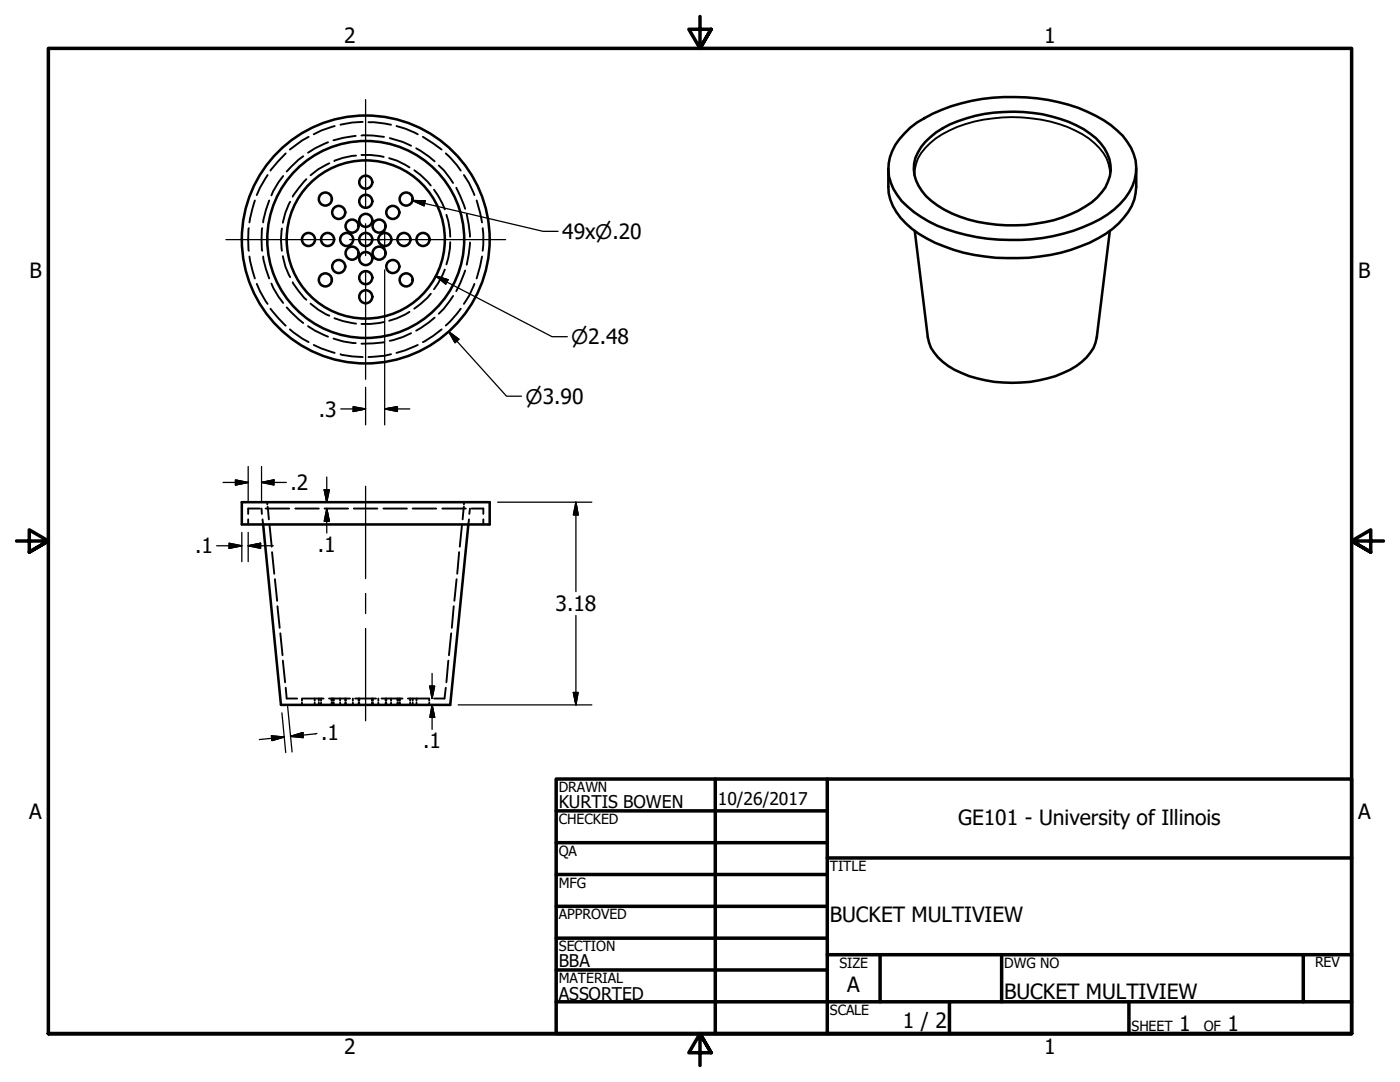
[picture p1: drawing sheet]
<svg xmlns="http://www.w3.org/2000/svg" width="279mm" height="216mm" viewBox="0 0 279 216" stroke-linecap="round" stroke-linejoin="round" font-family="sans-serif">
<!-- layer: Visible (ANSI) -->
<g fill="none" stroke="#000" stroke-width=".51">
<path d="M177.3 33.7v3.6a10.7 10.7 0 0 0 4.7 8.4 32.2 32.2 0 0 0 18.9 5.8 34.4 34.4 0 0 0 19.8-4.8 14.4 14.4 0 0 0 5.7-6.9l.4-2.5v-3.6M180.5 26.6a23.4 23.4 0 0 1 9.3-5.4 40.4 40.4 0 0 1 27.2 1.1 18.2 18.2 0 0 1 8 6 8.9 8.9 0 0 1-.5 11.3 18.9 18.9 0 0 1-8.4 5.7 39.8 39.8 0 0 1-30.7-1.1 17.1 17.1 0 0 1-7.1-6.5 9.1 9.1 0 0 1 2.2-11.1zM184.7 28.3a19.1 19.1 0 0 1 9.9-5.2 31 31 0 0 1 21.7 2.7 10.2 10.2 0 0 1 5.3 7.1 8.5 8.5 0 0 1-3.7 7.5 26 26 0 0 1-15.1 4.6 26 26 0 0 1-16.9-4.9 8 8 0 0 1-3.2-8.6l1.1-2.2zM182.6 46.1l2.6 21.2a9.2 9.2 0 0 0 5.3 6.5 26.8 26.8 0 0 0 23.1 0 10 10 0 0 0 5-5.4l.3-1.1 2.6-21.2M48.3 100.2h49.4v4.4h-49.4zM52.5 104.6l3.6 36.1h33.8l3.6-36.1"/>
<circle cx="64.9" cy="39.7" r="1.3"/>
<circle cx="73" cy="36.4" r="1.3"/>
<circle cx="81.1" cy="39.7" r="1.3"/>
<circle cx="61.6" cy="47.8" r="1.3"/>
<circle cx="64.9" cy="55.8" r="1.3"/>
<circle cx="65.4" cy="47.8" r="1.3"/>
<circle cx="67.6" cy="42.4" r="1.3"/>
<circle cx="67.6" cy="53.2" r="1.3"/>
<circle cx="69.2" cy="47.8" r="1.3"/>
<circle cx="70.3" cy="50.5" r="1.3"/>
<circle cx="70.3" cy="45.1" r="1.3"/>
<circle cx="73" cy="59.2" r="1.3"/>
<circle cx="73" cy="51.6" r="1.3"/>
<circle cx="73" cy="47.8" r="1.3"/>
<circle cx="73" cy="44" r="1.3"/>
<circle cx="73" cy="40.2" r="1.3"/>
<circle cx="73" cy="55.4" r="1.3"/>
<circle cx="73" cy="47.8" r="15.8"/>
<circle cx="73" cy="47.8" r="19.7"/>
<circle cx="73" cy="47.8" r="24.7"/>
<circle cx="75.7" cy="45.1" r="1.3"/>
<circle cx="75.7" cy="50.5" r="1.3"/>
<circle cx="76.8" cy="47.8" r="1.3"/>
<circle cx="78.4" cy="53.2" r="1.3"/>
<circle cx="78.4" cy="42.4" r="1.3"/>
<circle cx="80.6" cy="47.8" r="1.3"/>
<circle cx="81.1" cy="55.8" r="1.3"/>
<circle cx="84.4" cy="47.8" r="1.3"/>
</g>
<!-- layer: Hidden (ANSI) -->
<g fill="none" stroke="#000" stroke-width=".38">
<path d="M53.4 34.9l-1.5 2.6-.7 1.4M56.5 35.1l-.9 1.3-1.4 2.6M57 30.6l-3 3.4M60.5 31.2l-.9 .7-2.4 2.3M61.2 35.8l-1.6 1.8-1.2 1.6M61.6 27.3l-1.3 .7-2.5 1.8M65.5 28.4l-2.6 1.2-1.4 .9M65.7 32.6a13 13 0 0 0-3.7 2.4M66.8 25.1l-2.7 .9-1.5 .8M71 27.1l-2.5 .4-2 .5M71.1 31.1a12.1 12.1 0 0 0-4.4 1M72.1 27.1h2.4l2.1 .2"/>
<path d="M72.1 30.9h1.8l2.7 .4M72.4 24.3l-2.1 .1-2.4 .5M73.5 24.4h1.1l3.4 .5M77.7 31.6l1.5 .5 2.5 1.3M77.8 27.6l2.6 .7 1.6 .8M79.1 25.1l1.7 .6 2.6 1.1M82.7 34l1.2 .9 2.1 2.1M83.1 29.6l2.5 1.6 1.1 1M84.4 27.3l3.7 2.5M86.6 37.8l.8 1.3 1.4 2.7M87.6 33l1 1 1.8 2.5M89 30.6l2.2 2.4 .7 1"/>
<path d="M91.1 37.5l1.7 4.2M92.6 34.9l1 1.6 1.1 2.4M49.7 45.5l-.2 2.3 .2 2.2M49.8 51.2l1.1 4.4M50.9 40l-1.1 4.4M51.2 56.6l.7 1.5 1.5 2.5M52.3 45.5l-.1 2.3 .1 2.2M52.5 51.2l.6 2.5 .6 1.9M53.7 40l-.6 1.8-.6 2.6M54.2 56.6l1.4 2.6 .9 1.3M56.3 45.6a13.1 13.1 0 0 0 0 4.4M56.5 51.1a11.8 11.8 0 0 0 1.4 4.2"/>
<path d="M57.9 40.3a13.1 13.1 0 0 0-1.4 4.1M58.4 56.3a15.8 15.8 0 0 0 2.8 3.5M86 58.6l-2.1 2-1.2 1M88.8 53.8l-1.4 2.7-.8 1.2M89.1 42.9l.4 1.2 .4 3.1M89.9 48.3l-.1 1.3-.7 3.2M90.4 59.1l-1.8 2.5-1 1M92.8 54l-1.7 4.1M93.2 42.7l.6 4.5M93.8 48.4l-.6 4.4M94.7 56.6l-1.1 2.5-1 1.5M95.1 40l1.1 4.4"/>
<path d="M96.2 51.2l-1.1 4.4M96.3 45.5l.2 1.2-.2 3.3M54 61.6l1.5 1.8 1.5 1.6M57.2 61.3l3.3 3.2M57.8 65.7l2.5 1.9 1.3 .7M61.5 65.1l1.4 .9 2.6 1.2M62 60.6a13 13 0 0 0 3.7 2.4M62.6 68.8l1.5 .7 2.7 .9M66.5 67.6l2 .5 2.5 .4M66.7 63.5l1.8 .6 2.6 .5M67.9 70.7l2.4 .4 2.1 .1M76.6 64.3l-2.7 .3h-1.8"/>
<path d="M76.6 68.3l-2.1 .2-2.4 .1M78 70.7l-1.3 .3-3.2 .2M81.7 62.2l-2.5 1.3-1.5 .5M82 66.5l-1.6 .7-2.6 .8M83.4 68.8l-2.6 1.1-1.7 .5M86.7 63.4l-1.1 .9-2.5 1.7M88.1 65.7l-1.6 1.3-2.1 1.3M91.9 61.6l-2.1 2.6-.8 .8M49.5 103.6v1M51.9 101.5h-2.4v1.1M52.2 101.5l.1 1.1M52.4 103.6l.1 1"/>
<path d="M53 101.5h4.7M53.3 100.2v.4M53.4 101.1l.3 2.5M53.8 104.7l.4 4.4M54.3 110.2l.4 4.3M54.9 115.6l.4 4.3M58.9 101.5h4.7M64.8 101.5h4.7M70.6 101.5h4.7M76.5 101.5h4.7M82.4 101.5h4.7M88.3 101.5h4.7"/>
<path d="M91.1 115.6l-.4 4.3M91.6 110.2l-.4 4.3M92.2 104.7l-.4 4.4M92.6 101.1l-.3 2.5M92.6 100.2v.4M93.6 103.6l-.1 1M93.8 101.5l-.1 1.1M94.1 101.5h2.4v1.1M96.5 103.6v1M55.4 121l.4 4.3M55.9 126.4l.5 4.3M56.5 131.8l.4 4.3"/>
<path d="M57 137.2l.2 2.2h2.1M60.3 139.4v.4M60.4 139.4h4.2M62.8 139.4v.4M63.6 139.4v.4M64.1 139.4v.4M65.7 139.4h4.1M66.2 139.4v.4M66.4 139.4v.4M66.6 139.4v.4M67.9 139.4v.4M68.9 139.4v.4"/>
<path d="M69 139.4v.4M70.4 139.4v.4M70.9 139.4h4.2M71.6 139.4v.4M71.7 139.4v.4M74.2 139.4v.4M74.4 139.4v.4M75.5 139.4v.4M76.1 139.4h4.2M77 139.4v.4M77.1 139.4v.4M78 139.4v.4"/>
<path d="M79.3 139.4v.4M79.6 139.4v.4M79.8 139.4v.4M81.4 139.4h4.2M81.9 139.4v.4M82.4 139.4v.4M83.1 139.4v.4M85.7 139.4v.4M89 137.2l-.3 2.2h-2.1M89.5 131.8l-.4 4.3M90 126.4l-.4 4.3M90.6 121l-.4 4.3"/>
<path d="M60.3 140.2v.5M62.8 140.2v.5M63.6 140.2v.5M64.1 140.2v.5M66.2 140.2v.5M66.4 140.2v.5M66.6 140.2v.5M67.9 140.2v.5M68.9 140.2v.5M69 140.2v.5M70.4 140.2v.5M71.6 140.2v.5"/>
<path d="M71.7 140.2v.5M74.2 140.2v.5M74.4 140.2v.5M75.5 140.2v.5M77 140.2v.5M77.1 140.2v.5M78 140.2v.5M79.3 140.2v.5M79.6 140.2v.5M79.8 140.2v.5M81.9 140.2v.5M82.4 140.2v.5"/>
<path d="M83.1 140.2v.5M85.7 140.2v.5"/>
</g>
<!-- layer: Visible Narrow (ANSI) -->
<path d="M182.5 34.9a7.9 7.9 0 0 1 3.1-6.3 22.4 22.4 0 0 1 12.6-5 29.4 29.4 0 0 1 17.8 3.2 11.1 11.1 0 0 1 5.2 5.9l.4 2.2" fill="none" stroke="#000" stroke-width=".38"/>
<!-- layer: Border (ANSI) -->
<g fill="none" stroke="#000" stroke-width=".7">
<path d="M139.7 3.3v6.4l-2.2-3.9h4.4l-2.2 3.9 2.2-3.9M3.3 107.9h6.4l-3.9-2.2v4.5l3.9-2.3-3.9 2.3M276.1 107.9h-6.4l3.9-2.2v4.5l-3.9-2.3 3.9 2.3M111 155.4h158.7v50.8h-158.7zM142.7 155.4v50.8M165.1 155.4v50.8M111 161.8h54.1M111 168.1h54.1M111 174.5h54.1M165.1 171.2h104.6M111 180.8h54.1M111 187.2h54.1"/>
<path d="M111 193.5h54.1M111 199.9h158.7M165.1 190.5h104.6M175.6 190.5v9.4M189.5 199.9v6.3M199.9 190.5v9.4M225.3 199.9v6.3M260.1 190.5v9.4M9.7 206.2v-196.5h260v196.5h-260h260M141.9 210.1l-2.2-3.9 2.2 3.9h-4.4l2.2-3.9v6.4"/>
</g>
<!-- layer: Centerline (ANSI) -->
<path d="M73 97v18.4M73 118.4v4M73 125.4v18.4" fill="none" stroke="#000" stroke-width=".25"/>
<!-- layer: Center Mark (ANSI) -->
<path d="M73 19.9v21.7M45.1 47.8h21.7M69.8 47.8h6.3M73 44.6v6.4M73 54v21.7M73.6 47.8h6.3M76.8 44.6v6.4M79.2 47.8h21.7" fill="none" stroke="#000" stroke-width=".25"/>
<!-- layer: Dimension (ANSI) -->
<g fill="none" stroke="#000" stroke-width=".25">
<path d="M76.8 53.8v31M82.3 40l2.5 .1-.2 1zM82.3 40l26.1 6.2h3M86.9 55.1l2.5 .7-.4 .9zM86.9 55.1l23.3 12.1h3M73 77.3v7.5M89.5 66.2l2.1 1.5-.8 .7zM89.5 66.2l11.6 12.9h3M44.5 96.3h5M47 95.8l2.5 .5-2.5 .5zM49.5 93.1v6.8M52.2 96.3l2.5-.5v1z"/>
<path d="M52.2 96.3h4.9M52.2 93.1v6.8M64.7 97.7h1l-.5 2.5zM65.2 95.2v5M68 81.6h5M70.5 81.2l2.5 .4-2.5 .5zM76.8 81.6l2.5-.4v.9zM76.8 81.6h5M43.2 108.9h5.1M45.7 108.4l2.6 .5-2.6 .5zM48.3 106.2v5.9M49.5 108.9l2.5-.5v1z"/>
<path d="M49.5 108.9h5M49.5 106.2v5.9M65.2 101.5l.5 2.5h-1zM65.2 101.5v4.9M99.3 100.2h18.8M114.9 100.2l.5 2.5h-1zM114.9 100.2v17.8M85.8 136.9h.9l-.5 2.5zM86.2 134.4v5M114.4 138.2h1l-.5 2.5zM114.9 122.8v17.9M54.2 146.8l2.5 .3-2.4 .7z"/>
<path d="M56.3 142.2l.7 8M56.7 147.1l-4.9 .5M57.4 141l.9 9.1M58 146.9l2.5-.7v1zM63.2 146.4l-5.2 .5M86.2 140.7l.5 2.4h-.9zM86.2 140.7v4.8M91.4 140.7h26.7"/>
</g>
<g fill="#000" stroke="#000" stroke-width=".25">
<path d="M82.3 40l2.5 .1zM82.3 40l2.5 .1-.2 1zM86.9 55.1l2.5 .7zM86.9 55.1l2.5 .7-.4 .9zM89.5 66.2l2.1 1.5zM89.5 66.2l2.1 1.5-.8 .7zM47 96.8l2.5-.5zM47 95.8l2.5 .5-2.5 .5zM52.2 96.3l2.5-.5zM52.2 96.3l2.5-.5v1zM64.7 97.7l.5 2.5zM64.7 97.7h1l-.5 2.5z"/>
<path d="M70.5 82.1l2.5-.5zM70.5 81.2l2.5 .4-2.5 .5zM76.8 81.6l2.5-.4zM76.8 81.6l2.5-.4v.9zM45.7 109.4l2.6-.5zM45.7 108.4l2.6 .5-2.6 .5zM49.5 108.9l2.5-.5zM49.5 108.9l2.5-.5v1zM65.2 101.5l.5 2.5zM65.2 101.5l.5 2.5h-1zM114.9 100.2l.5 2.5zM114.9 100.2l.5 2.5h-1z"/>
<path d="M85.8 136.9l.4 2.5zM85.8 136.9h.9l-.5 2.5zM114.4 138.2l.5 2.5zM114.4 138.2h1l-.5 2.5zM54.3 147.8l2.4-.7zM54.2 146.8l2.5 .3-2.4 .7zM58 146.9l2.5-.7zM58 146.9l2.5-.7v1zM86.2 140.7l.5 2.4zM86.2 140.7l.5 2.4h-.9z"/>
</g>
<g font-size="4.2">
<text x="68.7" y="8.6">2</text>
<text x="208.4" y="8.6">1</text>
<text x="112.2" y="47.6">49x⌀.20</text>
<text x="5.9" y="55.5">B</text>
<text x="271.1" y="55.5">B</text>
<text x="63.6" y="83.1">.3</text>
<text x="58" y="97.9">.2</text>
<text x="38.9" y="110.4">.1</text>
<text x="63.4" y="110.2">.1</text>
<text x="110.9" y="122">3.18</text>
<text x="64.1" y="147.6">.1</text>
<text x="84.5" y="149.4">.1</text>
<text x="5.8" y="163.4">A</text>
<text x="191.2" y="164.5">GE101 - University of Illinois</text>
<text x="271" y="163.4">A</text>
<text x="165.6" y="183.9">BUCKET MULTIVIEW</text>
<text x="169.1" y="198">A</text>
<text x="200.4" y="199.3">BUCKET MULTIVIEW</text>
<text x="180.1" y="205.1">1 / 2</text>
<text x="235.3" y="205.7">1</text>
<text x="245" y="205.7">1</text>
<text x="68.7" y="210.3">2</text>
<text x="208.4" y="210.3">1</text>
</g>
<g font-size="4">
<text x="114" y="68.6">⌀2.48</text>
<text x="104.9" y="80.5">⌀3.90</text>
</g>
<g font-size="3.5">
<text x="111.5" y="161.2">KURTIS BOWEN</text>
<text x="143.3" y="160.7">10/26/2017</text>
<text x="111.5" y="193">BBA</text>
<text x="111.5" y="199.5">ASSORTED</text>
</g>
<g font-size="2.8">
<text x="111.5" y="158">DRAWN</text>
<text x="111.5" y="164.4">CHECKED</text>
<text x="111.5" y="170.8">QA</text>
<text x="165.6" y="173.7">TITLE</text>
<text x="111.5" y="177.1">MFG</text>
<text x="111.5" y="183.5">APPROVED</text>
<text x="111.5" y="189.7">SECTION</text>
<text x="111.5" y="196.2">MATERIAL</text>
<text x="167.5" y="193.1">SIZE</text>
<text x="200.4" y="193.1">DWG NO</text>
<text x="262.4" y="193">REV</text>
<text x="165.6" y="202.5">SCALE</text>
<text x="225.8" y="205.7">SHEET</text>
<text x="240.2" y="205.7">OF</text>
</g>
</svg>
